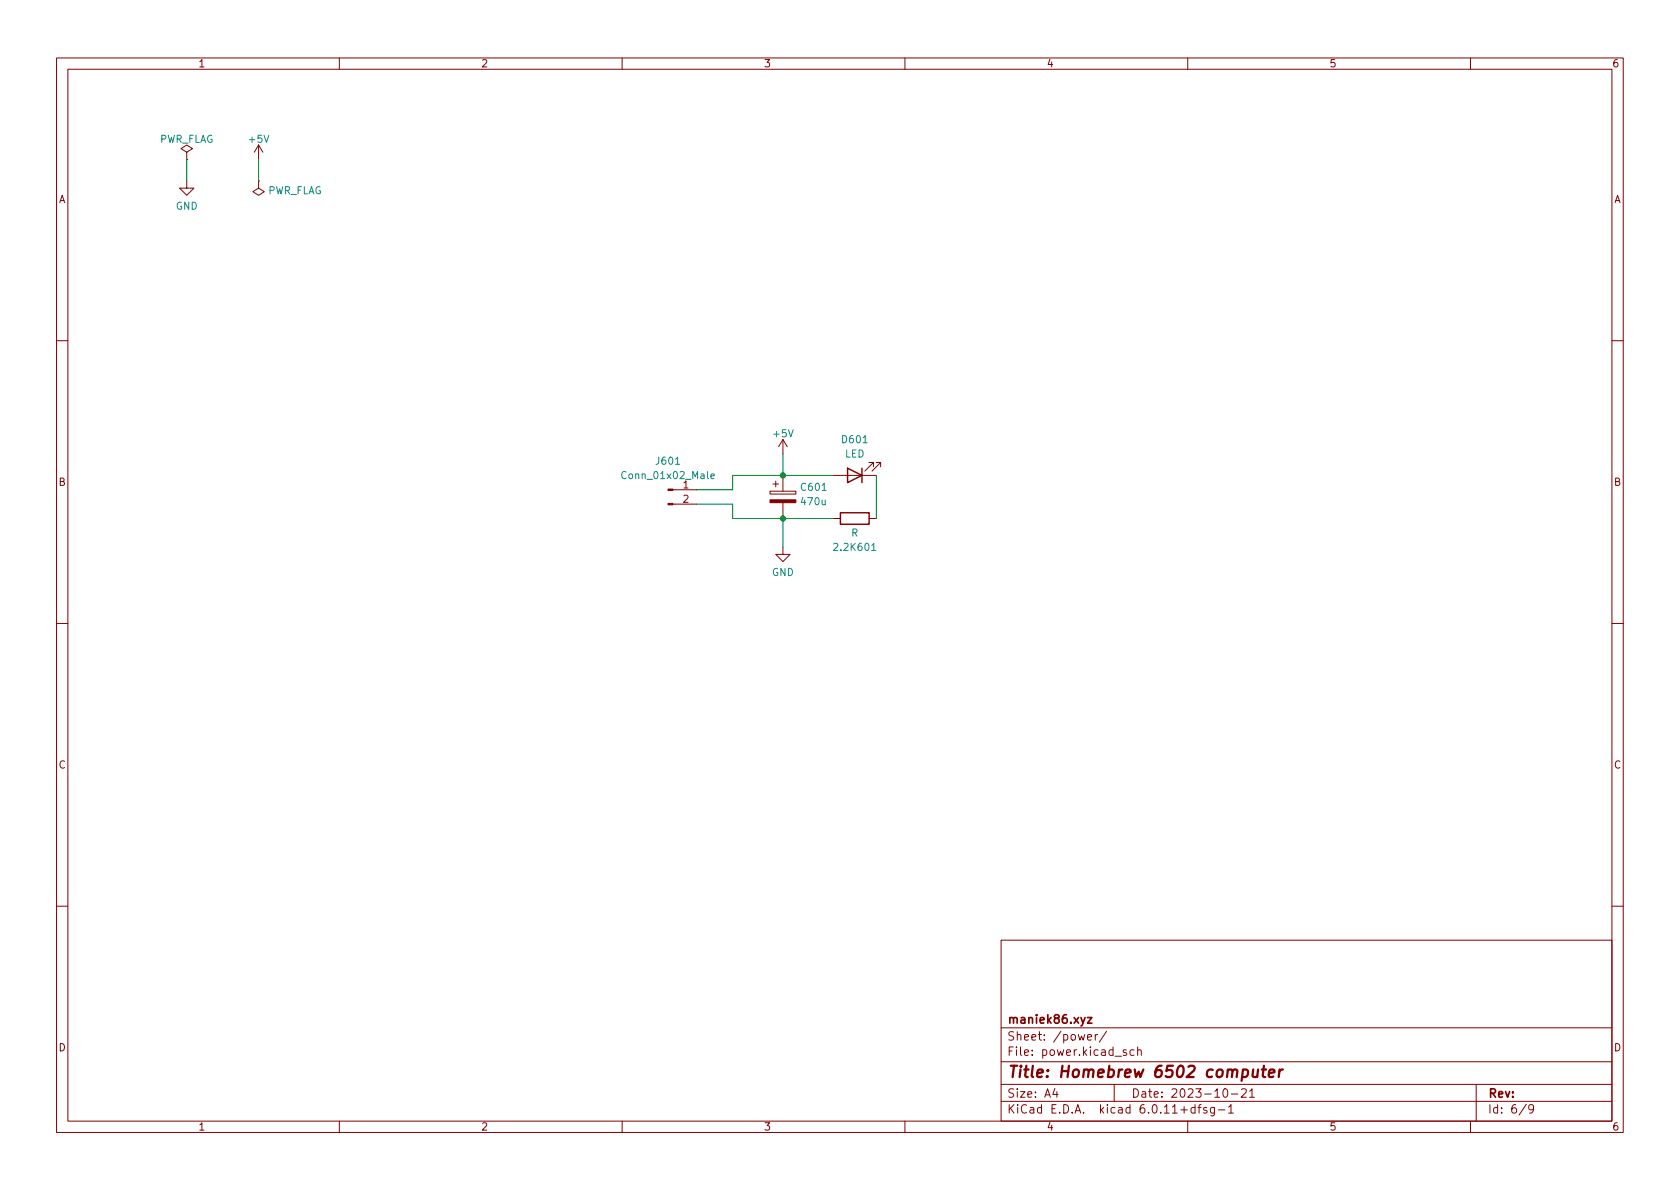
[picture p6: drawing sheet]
<svg xmlns="http://www.w3.org/2000/svg" width="297mm" height="210mm" viewBox="0 0 297 210" stroke-linecap="round" stroke-linejoin="round" font-family="sans-serif">
<g fill="none" stroke="#840000" stroke-width=".18">
<path d="M10 10.2h277v190.1h-277zM12 12.2h273v186.1h-273zM60 10.2v2M110 10.2v2M160 10.2v2M210 10.2v2M260 10.2v2M33 26.9l1-.6-1-.7-1 .7 1 .6v1.3M33 28.2h.1M33 32v1.3h1.3l-1.3 1.2-1.3-1.2h1.3M45.7 32v1.3l1 .6-1 .6-1-.6 1-.6M45.7 32h.1"/>
<path d="M45.7 25.6l-.7 1.3M45.7 25.6v2.6M45.7 25.6l.8 1.3M10 60.2h2M138.4 77.7l-.7 1.3M138.4 77.7v2.6M138.4 77.7l.8 1.3M285 60.2h2M119 89.1h4.2M119 86.6h4.2M136.1 86.9h4.6v.5h-4.6zM136.7 85.6h1"/>
<path d="M137.2 85.1v1M138.4 96.8v1.2h1.3l-1.3 1.3-1.2-1.3h1.2M138.4 84.1v2.8M138.4 88.9v2.8M147.3 84.1h7.6M147.3 91.7h1.3M153.7 91.7h1.2M154.4 82.5v-.7h-.7h.7l-1.5 1.5M155.7 82.5v-.7h-.8h.8l-1.5 1.5M10 110.2h2M285 110.2h2M10 160.2h2"/>
<path d="M177 166.3h108v32h-108zM285 160.2h2M60 198.3v2M110 198.3v2M160 198.3v2M177 194.8h108M177 191.8h108M177 187.8h108M177 181.8h108M182.5 186.5v.1M182.5 185.7v.1M184.6 183.8v.1"/>
<path d="M184.6 183v.1M194.1 182.9l-.3 .1-.2 .2M195.6 182.4l-1.2 1.9M197 191.8v3M201.1 185.8l.3-.2 .3 .1 .1 .9M201.1 185.1v1.5M210 198.3v2M215.4 196.3h1.2M217.2 195.8l.4-.5v1.5M217.2 196.8h.9M217.7 193.5h1.2M219.5 192.7l.6-.2 .2 .2 .1 .3-1 1h1"/>
<path d="M220.9 193l.5-.5v1.5M220.9 194h.9M260 198.3v2M261 191.8v6.5M271.2 196l-.3 .3h-.3l-.3-.3 .1-.6 .5-.1 .2 .2a.99 .99 0 0 1-.4 1.3h-.3"/>
</g>
<path d="M192.3 179.9h.8l-.8 1h.8" fill="none" stroke="#840000" stroke-width=".3"/>
<path d="M148.6 90.7h5.1v2h-5.1zM149.9 82.8l2.5 1.3-2.5 1.2zM152.4 82.8v2.5" fill="none" stroke="#840000" stroke-width=".25"/>
<path d="M46.7 23.9l.4 1.3 .4-1.3M139.4 76l.4 1.3 .4-1.3M152.6 78.3h.7M119.4 82.1h.8M125.1 83.4v1.1l.2 .1M125.7 84.2l.6-.1-.1-.2-.3-.1-.2 .2 .1 .6h.4M145.4 88.4v.8l.3 .1 .2-.2M145.4 86.7h.7M145.9 88.4v.9M154.1 96.4l.4-.3v1.2M154.1 97.3h.7" fill="none" stroke="#008484" stroke-width=".18"/>
<g fill="#840000" stroke="#840000" stroke-width=".18">
<path d="M136.1 88.4h4.6v.5h-4.6z"/>
<path d="M118.1 89h.9v.3h-.9z"/>
<path d="M118.1 86.5h.9v.2h-.9z"/>
</g>
<path d="M33 28.2v3.8M45.7 28.2v3.8M123.2 89.1h6.3v2.6h17.8M138.4 80.3v3.8M138.4 91.7v5.1M147.3 84.1h-17.8v2.5h-6.3M154.9 84.1v7.6" fill="none" stroke="#008400" stroke-width=".18"/>
<g fill="#008400" stroke="#008400" stroke-width=".18">
<circle cx="138.4" cy="84.1" r=".46"/>
<circle cx="138.4" cy="91.7" r=".46"/>
</g>
<g font-size="2.8" fill="#840000">
<text x="178" y="191.2">Title:</text>
<text x="187.3" y="191.2">Homebrew</text>
<text x="204.3" y="191.2">6502</text>
<text x="213.9" y="191.2">computer</text>
</g>
<g font-size="2.1" fill="#840000">
<text x="178" y="184.5">Sheet:</text>
<text x="178" y="181.5">maniek86.xyz</text>
<text x="186.2" y="184.5">/power/</text>
<text x="178" y="187.2">File:</text>
<text x="184.4" y="187.2">power.kicad_sch</text>
<text x="178" y="197.4">KiCad</text>
<text x="178" y="194.6">Size:</text>
<text x="184.7" y="194.6">A4</text>
<text x="185.7" y="197.4">E.D.A.</text>
<text x="194.6" y="197.4">kicad</text>
<text x="200" y="194.6">Date:</text>
<text x="201.8" y="197.4">6.0.11+dfsg-1</text>
<text x="207" y="194.6">2023-10-21</text>
<text x="263" y="194.6">Rev:</text>
<text x="263" y="197.4">Id:</text>
<text x="267.1" y="197.4">6/9</text>
</g>
<g font-size="1.8" fill="#840000">
<text x="35" y="12.3">1</text>
<text x="85" y="12.3">2</text>
<text x="135" y="12.3">3</text>
<text x="185" y="12.3">4</text>
<text x="235" y="12.3">5</text>
<text x="285" y="12.3">6</text>
<text x="10.4" y="36.3">A</text>
<text x="285.4" y="36.3">A</text>
<text x="10.3" y="86.3">B</text>
<text x="120.6" y="86.4">1</text>
<text x="120.6" y="88.9">2</text>
<text x="285.3" y="86.3">B</text>
<text x="10.3" y="136.3">C</text>
<text x="285.3" y="136.3">C</text>
<text x="10.3" y="186.3">D</text>
<text x="285.3" y="186.3">D</text>
<text x="35" y="200.3">1</text>
<text x="85" y="200.3">2</text>
<text x="135" y="200.3">3</text>
<text x="185" y="200.3">4</text>
<text x="235" y="200.3">5</text>
<text x="285" y="200.3">6</text>
</g>
<g font-size="1.8" fill="#008484">
<text x="28.2" y="25.6">PWR_FLAG</text>
<text x="43.7" y="25.6">+5V</text>
<text x="47.4" y="34.7">PWR_FLAG</text>
<text x="31" y="37.5">GND</text>
<text x="136.4" y="77.7">+5V</text>
<text x="115.7" y="82.6">J601</text>
<text x="148.6" y="78.7">D601</text>
<text x="149.3" y="81.3">LED</text>
<text x="109.6" y="85.1">Conn_01x02_Male</text>
<text x="141.4" y="87.2">C601</text>
<text x="141.4" y="89.7">470u</text>
<text x="150.4" y="95.3">R</text>
<text x="147.1" y="97.8">2.2K601</text>
<text x="136.4" y="102.2">GND</text>
</g>
</svg>
